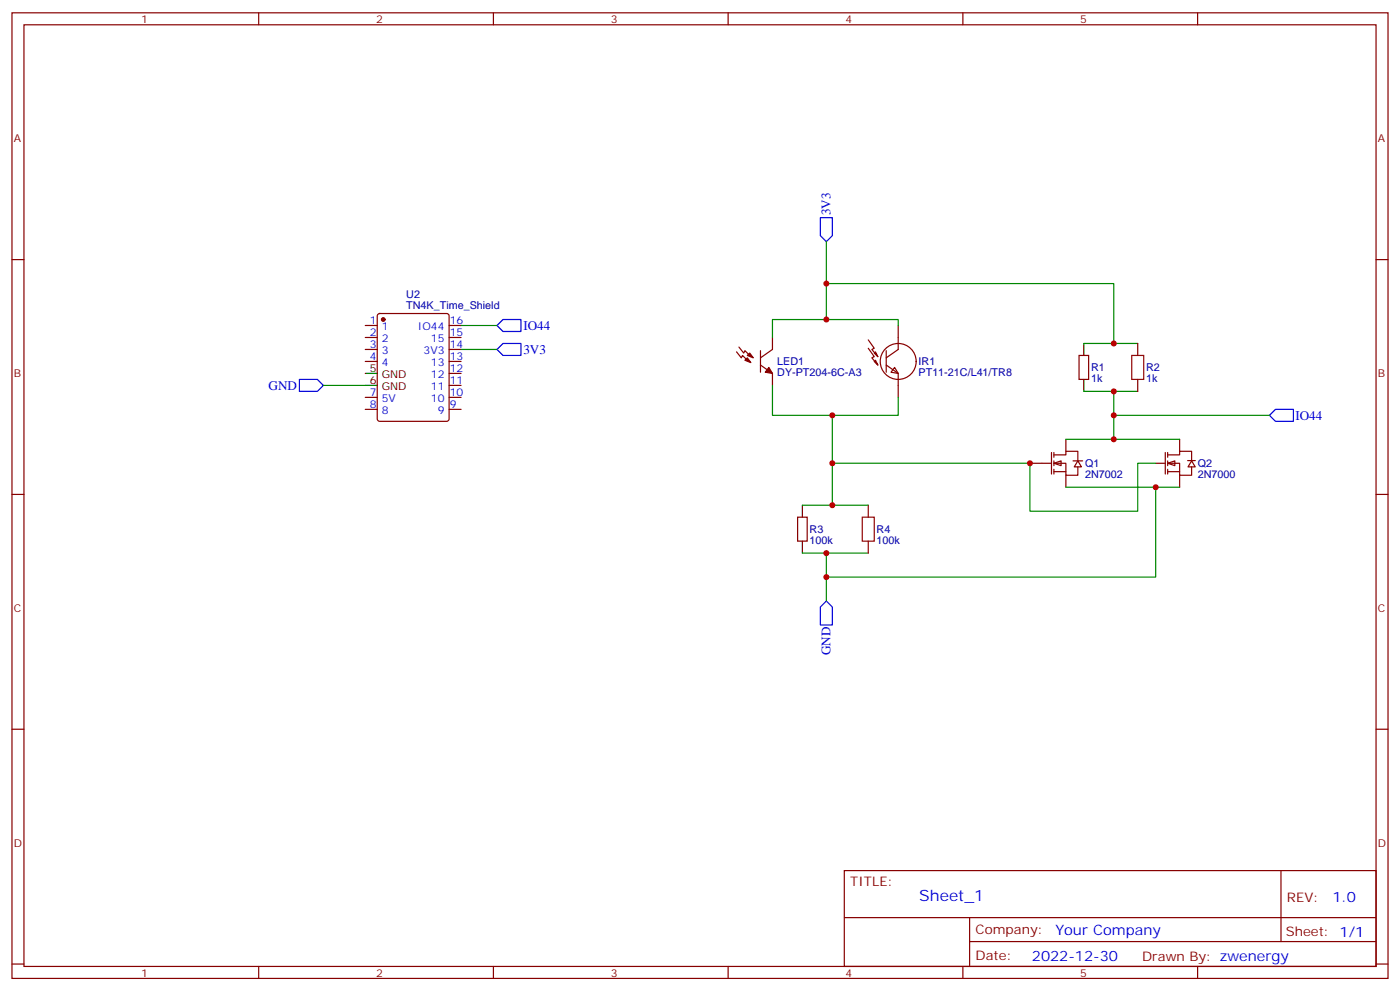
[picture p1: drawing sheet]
<svg xmlns="http://www.w3.org/2000/svg" width="412mm" height="292mm" viewBox="0 0 412 292" stroke-linecap="round" stroke-linejoin="round" font-family="sans-serif">
<g fill="none" stroke="#870000" stroke-width=".35">
<path d="M3.5 3.8h405.4v284.3h-405.4zM7.1 7.3h398.2v277.3h-398.2zM76.2 3.8v3.5M145.3 3.8v3.5M214.5 3.8v3.5M283.6 3.8v3.5M352.8 3.8v3.5M3.5 76.4h3.6M405.3 76.4h3.6M3.5 145.6h3.6M405.3 145.6h3.6M3.5 214.7h3.6"/>
<path d="M405.3 214.7h3.6M248.7 256.4h156.6v28.2h-156.6zM377.3 256.4v20.9M248.7 270.2h156.5M285.6 277.3h119.6M285.6 270.2v14.1M3.5 283.9h3.6M76.2 284.6v3.5M145.3 284.6v3.5M214.5 284.6v3.5M283.6 284.6v3.5M352.8 284.6v3.5"/>
<path d="M405.3 283.9h3.6"/>
</g>
<g fill="#fff" stroke="#870000" stroke-width=".35">
<path d="M310.4 136.4l2.2-.7v1.4z"/>
<path d="M317.5 135.7l1.1 1.8h-2.2z"/>
</g>
<path d="M303.4 136.4h6.3M309.7 133.2v6.4M310.4 133.9h3.6v-1h3.5v2.8M310.4 136.4h3.6v3.5h3.5v-2.4M310.4 138.9h3.6M310.4 133.2v1.5M310.4 135.7v1.4M310.4 138.2v1.4M314 129.4v3.5M314 139.9v3.6M316.1 135.7h2.8" fill="none" stroke="#870000" stroke-width=".35"/>
<path d="M344 136.4l2.1-.7v1.4z" fill="#fff" stroke="#870000" stroke-width=".35"/>
<g fill="none" stroke="#870000" stroke-width=".35">
<path d="M107.6 95.8h3.5M107.6 99.4h3.5M111.4 92.5l.4-.2h19.8l.6 .5 .1 30.6-.5 .6-20 .1-.6-.5-.1-30.6zM132.3 95.8h3.5M132.3 99.4h3.5M227.5 99.4v3.5l-3.5 2.5M264.6 95.8v7.1l-3.5 2.5M107.6 102.9h3.5M107.6 106.4h3.5M107.6 117h3.5M132.3 102.9h3.5M132.3 106.4h3.5"/>
<path d="M132.3 117h3.5M132.3 113.5h3.5M132.3 110h3.5M217 103.6l1.4 1.8 .3-.7 1.8 1.7M217.7 102.2l1.4 1.8 .3-.7 1.8 1.7M224 107.5l3.5 2.5v3.5M224 103.3v6.3M255.8 100.1l1.7 2.5-.7 .3 1.8 2.1-.7-1.4M255.8 102.6l1.7 2.4-.7 .4 1.8 2.1-.7-1.4M257.5 104l1.1 1M257.5 106.4l1.1 1.1M261.1 107.5l3.5 2.5v7"/>
<path d="M261.1 103.3v6.3M263.5 108.2l1.1 1.8-2.1-.4zM317.9 104.7h2.8v7h-2.8zM335.1 101.1v3.6M335.1 111.7v3.6M107.6 120.5h3.5M132.3 120.5h3.5M340.4 136.4h2.9M343.3 133.2v6.4M344 133.9h3.5v-1h3.5v2.8M344 136.4h3.5v3.5h3.5v-2.4M344 138.9h3.5"/>
<path d="M344 133.2v1.5M344 135.7v1.4M344 138.2v1.4M347.5 129.4v3.5M347.5 139.9v3.6M349.8 135.6h2.3M351 135.7l1.1 1.8h-2.1zM234.9 152.3h2.9v7h-2.9zM255.8 148.8v3.5M255.8 159.3v3.6"/>
<circle cx="264.6" cy="106.4" r="5.3"/>
</g>
<g fill="#870000" stroke="#870000" stroke-width=".35">
<path d="M226.5 108.2l1 1.8-2.1-.4z"/>
<path d="M219.4 106.1l.7-.7 1.1 1.4z"/>
<path d="M220.1 104.7l.7-.7 1.1 1.4z"/>
<circle cx="112.9" cy="94.1" r=".53"/>
</g>
<g fill="none" stroke="#008700" stroke-width=".35">
<path d="M243.4 71.2v22.9M135.8 95.8h10.6M243.4 83.5h84.7v17.6M264.6 95.8v-1.7h-37.1v5.3M95.2 113.5h12.4M135.8 102.9h10.6M227.5 113.5v8.8h37.1v-5.3M319.3 101.1h15.8M319.3 115.3h15.8M328.1 115.3v14.1M245.2 122.3v14.1h58.2v14.1h31.7v-14.1h5.3M245.2 136.4v12.4"/>
<path d="M314 129.4h33.5M328.1 122.3h45.8M236.4 148.8h19.4M314 143.5h33.5M340.4 143.5v26.4h-97M236.4 162.9h19.4M243.4 162.9v14.1"/>
</g>
<path d="M241.7 64.1h3.5v5.3l-1.8 1.8-1.7-1.8zM146.4 95.8l1.8-1.7h5.3v3.5h-5.3zM88.2 111.7h5.3l1.7 1.8-1.7 1.8h-5.3zM146.4 102.9l1.8-1.8h5.3v3.6h-5.3zM373.9 122.3l1.8-1.8h5.3v3.6h-5.3zM243.4 177l1.8 1.8v5.2h-3.5v-5.2z" fill="none" stroke="#00f" stroke-width=".35"/>
<path d="M107.6 110h3.5M107.6 113.5h3.5M319.3 101.1v3.6M319.3 111.7v3.6M236.4 148.8v3.5M236.4 159.3v3.6" fill="none" stroke="#000" stroke-width=".35"/>
<path d="M333.4 104.7h3.5v7h-3.5zM254 152.3h3.5v7h-3.5z" fill="none" stroke="#a10000" stroke-width=".35"/>
<g fill="#c00">
<circle cx="245.2" cy="122.3" r=".88"/>
<circle cx="303.4" cy="136.4" r=".88"/>
<circle cx="243.4" cy="94.1" r=".88"/>
<circle cx="328.1" cy="129.4" r=".88"/>
<circle cx="328.1" cy="115.3" r=".88"/>
<circle cx="243.4" cy="83.5" r=".88"/>
<circle cx="328.1" cy="101.1" r=".88"/>
<circle cx="245.2" cy="136.4" r=".88"/>
<circle cx="245.2" cy="148.8" r=".88"/>
<circle cx="243.4" cy="162.9" r=".88"/>
<circle cx="340.4" cy="143.5" r=".88"/>
<circle cx="243.4" cy="169.9" r=".88"/>
<circle cx="328.1" cy="122.3" r=".88"/>
</g>
<text font-size="4.6" fill="#00f" x="270.8" y="265.4">Sheet_1</text>
<g font-size="4.2" fill="#00f">
<text x="392.5" y="265.6">1.0</text>
<text x="310.9" y="275.2">Your Company</text>
<text x="304" y="283">2022-12-30</text>
</g>
<g font-size="3.9" fill="#00f">
<text x="244.6" y="63.4" transform="rotate(-90 244.6 63.4)">3V3</text>
<text x="154.2" y="97.1">IO44</text>
<text x="154.2" y="104.2">3V3</text>
<text x="79.1" y="114.7">GND</text>
<text x="381.6" y="123.6">IO44</text>
<text x="244.6" y="192.9" transform="rotate(-90 244.6 192.9)">GND</text>
</g>
<g font-size="3.9" fill="#800">
<text x="250.5" y="260.9">TITLE:</text>
<text x="379.1" y="265.6">REV:</text>
<text x="287.4" y="275.1">Company:</text>
<text x="378.7" y="275.8">Sheet: 1/1</text>
<text x="287.4" y="282.8">Date:</text>
<text x="336.4" y="282.9">Drawn By: zwenergy</text>
</g>
<g font-size="3.2" fill="#800">
<text x="41.6" y="6.8">1</text>
<text x="110.8" y="6.8">2</text>
<text x="179.9" y="6.8">3</text>
<text x="249.1" y="6.8">4</text>
<text x="318.2" y="6.8">5</text>
<text x="4.1" y="41.9">A</text>
<text x="405.9" y="41.9">A</text>
<text x="4.1" y="111">B</text>
<text x="405.9" y="111">B</text>
<text x="4.1" y="180.2">C</text>
<text x="405.9" y="180.2">C</text>
<text x="4.1" y="249.3">D</text>
<text x="405.9" y="249.3">D</text>
<text x="41.6" y="287.6">1</text>
<text x="110.8" y="287.6">2</text>
<text x="179.9" y="287.6">3</text>
<text x="249.1" y="287.6">4</text>
<text x="318.2" y="287.6">5</text>
</g>
<g font-size="3.2" fill="#000080">
<text x="119.7" y="87.9">U2</text>
<text x="119.7" y="91.1">TN4K_Time_Shield</text>
<text x="229" y="107.6">LED1</text>
<text x="270.6" y="107.6">IR1</text>
<text x="229" y="110.8">DY-PT204-6C-A3</text>
<text x="270.6" y="110.8">PT11-21C/L41/TR8</text>
<text x="321.4" y="112.6">1k</text>
<text x="321.4" y="109.3">R1</text>
<text x="337.6" y="112.5">1k</text>
<text x="337.6" y="109.3">R2</text>
<text x="319.6" y="137.5">Q1</text>
<text x="352.8" y="137.6">Q2</text>
<text x="319.6" y="140.7">2N7002</text>
<text x="352.8" y="140.7">2N7000</text>
<text x="238.5" y="160.2">100k</text>
<text x="238.5" y="157">R3</text>
<text x="258.2" y="160.1">100k</text>
<text x="258.2" y="157">R4</text>
</g>
<g font-size="3.2" fill="#00f">
<text x="108.9" y="95.5">1</text>
<text x="132.5" y="95.5">16</text>
<text x="108.9" y="99">2</text>
<text x="112.4" y="97.3">1</text>
<text x="112.4" y="100.8">2</text>
<text x="123.1" y="97.3">IO44</text>
<text x="127" y="100.8">15</text>
<text x="132.5" y="99">15</text>
<text x="108.9" y="102.6">3</text>
<text x="108.9" y="106.1">4</text>
<text x="112.4" y="104.3">3</text>
<text x="112.4" y="107.8">4</text>
<text x="124.8" y="104.3">3V3</text>
<text x="127" y="107.8">13</text>
<text x="132.5" y="106.1">13</text>
<text x="132.5" y="102.6">14</text>
<text x="127" y="111.4">12</text>
<text x="132.5" y="113.1">11</text>
<text x="132.5" y="109.6">12</text>
<text x="108.9" y="116.7">7</text>
<text x="112.4" y="118.4">5V</text>
<text x="127" y="118.4">10</text>
<text x="127" y="114.9">11</text>
<text x="132.5" y="116.7">10</text>
<text x="108.9" y="120.2">8</text>
<text x="112.4" y="122">8</text>
<text x="129" y="122">9</text>
<text x="132.5" y="120.2">9</text>
</g>
<g font-size="3.2">
<text x="108.9" y="109.6">5</text>
<text x="108.9" y="113.1">6</text>
<text x="112.4" y="111.4">GND</text>
<text x="112.4" y="114.9">GND</text>
</g>
</svg>
